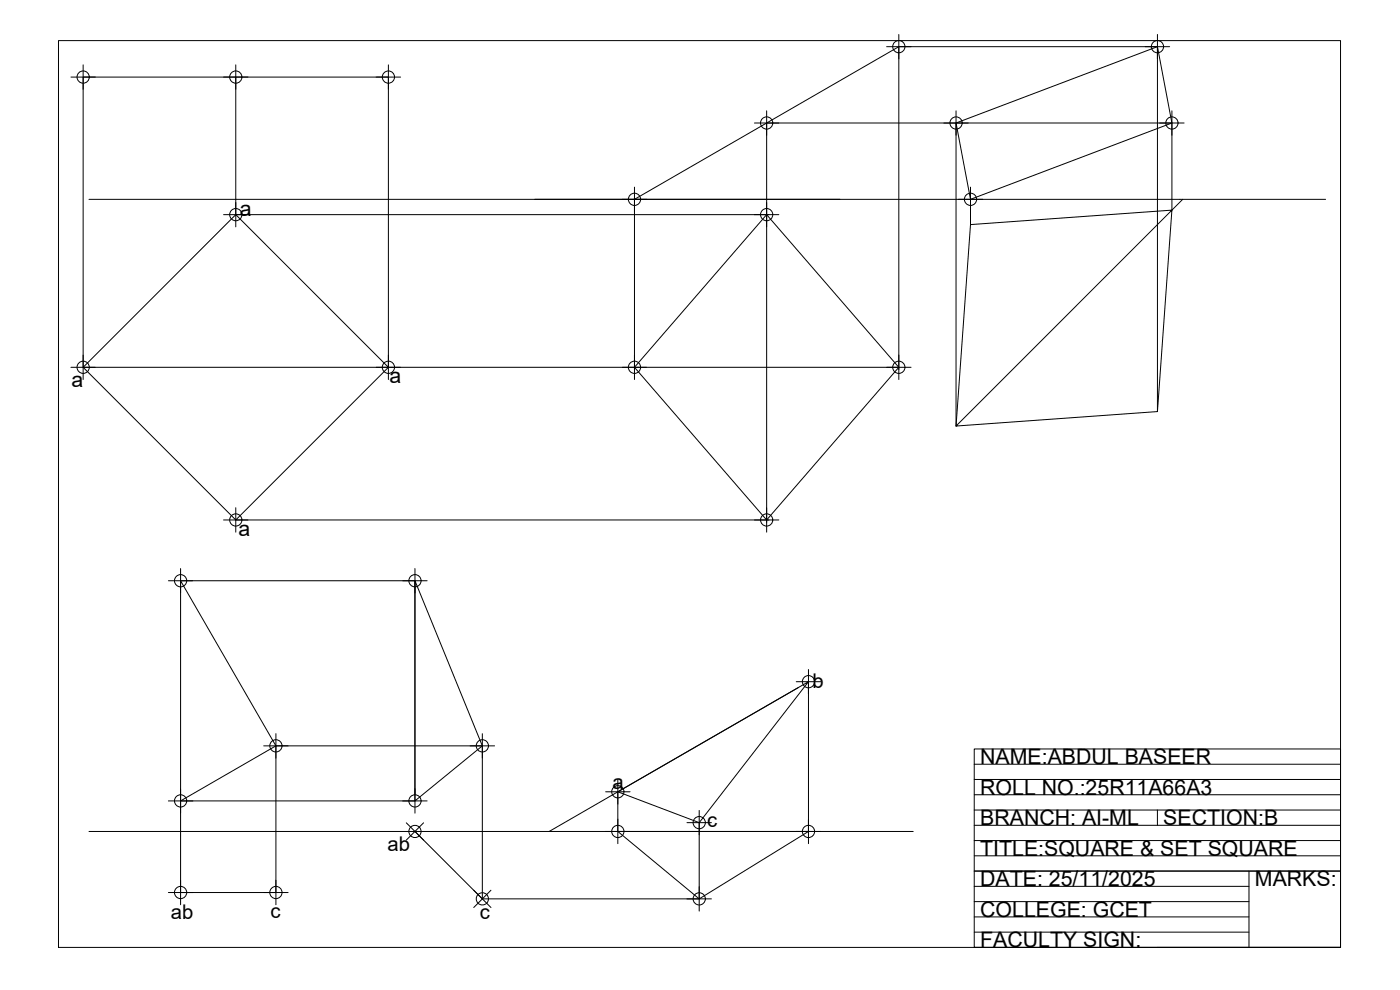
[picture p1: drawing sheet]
<svg xmlns="http://www.w3.org/2000/svg" width="420mm" height="297mm" viewBox="0 0 420 297" stroke-linecap="round" stroke-linejoin="round" font-family="sans-serif">
<!-- layer: 0 -->
<g fill="none" stroke="#000" stroke-width=".3">
<path d="M17.6 12.2h384.7v272.1h-384.7zM25 19.5v7.3M70.8 19.5v48.6M116.6 19.5v7.3M266.1 14h84.9M269.7 14l-79.3 45.8v51.1M269.7 10.3v103.6M347.4 10.3v113.2M21.3 23.1h7.3M67.1 23.1h7.3M112.9 23.1h7.3M226.4 36.9h129"/>
<path d="M230.1 33.2v126.5M286.9 33.2v94.6l60.5-4.3 4.3-60.5-60.4 4.4-4.4 60.4 68-68M286.9 36.9l60.5-22.9 4.3 22.9-60.4 22.9zM351.7 33.2v29.8M26.7 59.8h371.1M190.4 56.1v7.4M291.3 56.1v11.3M67.1 64.4h166.6M230.1 64.4l39.6 45.8-39.6 45.8-39.7-45.8zM21.3 110.2h252.1M25 110.2l45.8-45.8 45.8 45.8-45.8 45.8-45.8-45.8v-87.1h91.6v87.1M25 106.5v7.4"/>
<path d="M116.6 106.5v7.4M190.4 106.5v7.4M67.1 156h166.6M70.8 152.3v7.4M50.5 174.2h7.4M54.2 174.2l28.6 49.6-28.6 16.5zM54.2 174.2h70.3v64.3M54.2 170.6v7.3M120.9 174.2h7.3M124.5 174.2l20.3 49.6-20.3 16.5zM124.5 170.6v7.3M239 204.5h7.3"/>
<path d="M239.6 206.3l-74.8 43.2M242.6 200.9v52.2M54.2 236.6v34.9M79.1 223.8h69.3M82.8 223.8v44h-28.6M82.8 220.1v7.4M124.5 236.6v7.4M144.8 220.1v49.6M181.8 237.6h7.3M185.4 237.6l57.2-33.1-32.8 42.3zM185.4 233.9v19.2M292.4 238.5h109.9"/>
<path d="M292.4 233.9h109.9M292.4 229.3h109.9M26.7 249.5h247.4M50.5 240.3h77.7M121.9 246.9l5.2 5.2M124.5 249.5l20.3 20.2M127.1 246.9l-5.2 5.2M185.4 249.5h57.2l-32.8 20.2zM206.2 246.8h7.3M209.8 243.2v30.2M292.4 256.8h109.9M292.4 252.2h109.9"/>
<path d="M292.4 247.6h109.9M292.4 243h109.9M347.4 243v4.6M50.5 267.8h7.4M79.1 267.8h7.4M82.8 264.1v7.4M142.2 267.1l5.1 5.2M144.8 269.7h68.7M147.3 267.1l-5.1 5.2M292.4 279.7h82.4M292.4 275.1h82.4M292.4 270.5h82.4"/>
<path d="M292.4 265.9h82.4M292.4 261.4h109.9M374.8 261.4v22.9M292.4 284.3h109.9h-109.9v-59.6h109.9v59.6h-54.9"/>
<circle cx="269.7" cy="14" r="1.84"/>
<circle cx="347.4" cy="14" r="1.84"/>
<circle cx="25" cy="23.1" r="1.84"/>
<circle cx="70.8" cy="23.1" r="1.84"/>
<circle cx="116.6" cy="23.1" r="1.84"/>
<circle cx="230.1" cy="36.9" r="1.84"/>
<circle cx="286.9" cy="36.9" r="1.84"/>
<circle cx="351.7" cy="36.9" r="1.84"/>
<circle cx="190.4" cy="59.8" r="1.84"/>
<circle cx="291.3" cy="59.8" r="1.84"/>
<circle cx="70.8" cy="64.4" r="1.84"/>
<circle cx="230.1" cy="64.4" r="1.84"/>
<circle cx="25" cy="110.2" r="1.84"/>
<circle cx="116.6" cy="110.2" r="1.84"/>
<circle cx="190.4" cy="110.2" r="1.84"/>
<circle cx="269.7" cy="110.2" r="1.84"/>
<circle cx="70.8" cy="156" r="1.84"/>
<circle cx="230.1" cy="156" r="1.84"/>
<circle cx="54.2" cy="174.2" r="1.84"/>
<circle cx="124.5" cy="174.2" r="1.84"/>
<circle cx="242.6" cy="204.5" r="1.84"/>
<circle cx="82.8" cy="223.8" r="1.84"/>
<circle cx="144.8" cy="223.8" r="1.84"/>
<circle cx="185.4" cy="237.6" r="1.84"/>
<circle cx="54.2" cy="240.3" r="1.84"/>
<circle cx="124.5" cy="240.3" r="1.84"/>
<circle cx="124.5" cy="249.5" r="1.84"/>
<circle cx="185.4" cy="249.5" r="1.84"/>
<circle cx="209.8" cy="246.8" r="1.84"/>
<circle cx="242.6" cy="249.5" r="1.84"/>
<circle cx="54.2" cy="267.8" r="1.84"/>
<circle cx="82.8" cy="267.8" r="1.84"/>
<circle cx="144.8" cy="269.7" r="1.84"/>
<circle cx="209.8" cy="269.7" r="1.84"/>
</g>
<g font-size="6.4">
<text x="72" y="64.9">a</text>
<text x="21.5" y="116.2">a</text>
<text x="116.9" y="114.8">a</text>
<text x="71.6" y="160.7">a</text>
<text x="294.2" y="229.3">NAME:ABDUL BASEER</text>
<text x="294.2" y="238.5">ROLL NO.:25R11A66A3</text>
<text x="294.2" y="247.6">BRANCH: AI-ML</text>
<text x="349.1" y="247.6">SECTION:B</text>
<text x="294.2" y="256.8">TITLE:SQUARE &amp; SET SQUARE</text>
<text x="294.2" y="265.9">DATE: 25/11/2025</text>
<text x="376.6" y="265.9">MARKS:</text>
<text x="294.2" y="275.1">COLLEGE: GCET</text>
<text x="294.2" y="284.3">FACULTY SIGN:</text>
</g>
<g font-size="6.1">
<text x="243.8" y="206.3">b</text>
<text x="183.8" y="236.8">a</text>
<text x="212.2" y="248">c</text>
<text x="116.3" y="255.3">ab</text>
<text x="51.3" y="275.9">ab</text>
<text x="81.2" y="275.3">c</text>
<text x="144" y="275.7">c</text>
</g>
</svg>
